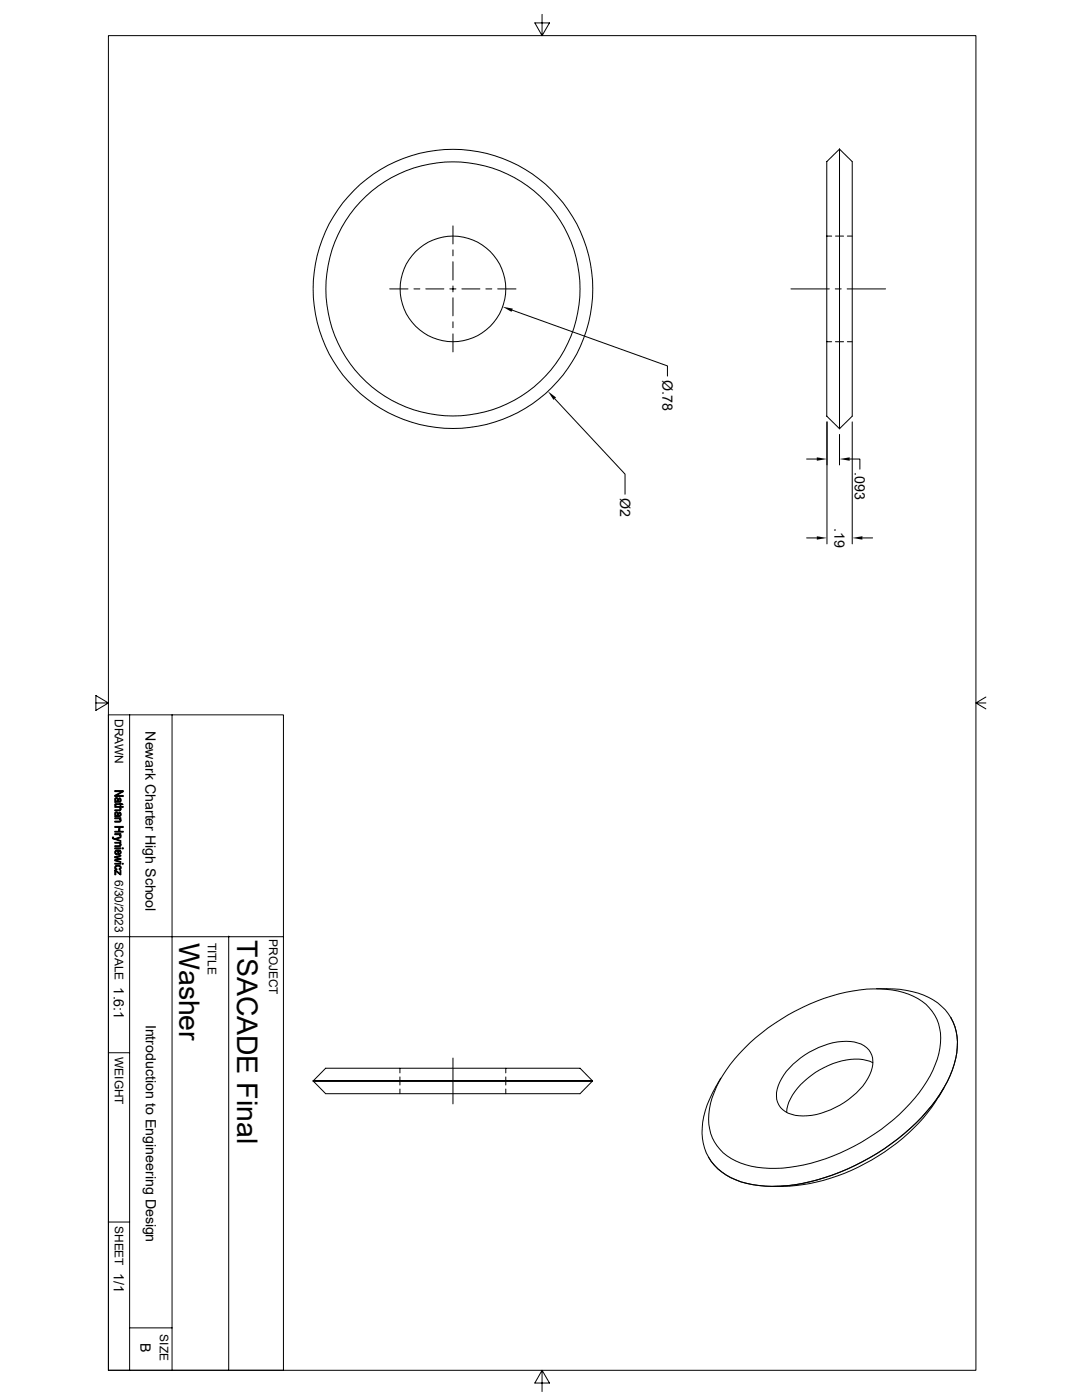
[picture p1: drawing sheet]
<svg xmlns="http://www.w3.org/2000/svg" width="216mm" height="279mm" viewBox="0 0 216 279" stroke-linecap="round" stroke-linejoin="round" font-family="sans-serif">
<g fill="none" stroke="#000" stroke-width=".2">
<path d="M21.6 7.1h173.1v266.4h-173.1zM108.2 2.9v4.2l1.4-2.5h-2.9l1.5 2.5M165 32.3l2.5-2.5 2.6 2.5v50.8l-2.6 2.5-2.5-2.5zM167.5 29.8v55.8zM77.8 57.7h3.6M82.6 57.7h1.2M85 57.7h3.6M89.7 57.7h1.3M90.4 45.1v3.6M90.4 49.9v1.2M90.4 52.2v3.7M90.4 57.1v1.2"/>
<path d="M90.4 59.4v3.6M92.2 57.7h3.6M96.9 57.7h1.2M99.3 57.7h3.7M157.8 57.7h7.7M165 47.1h.9M166.7 57.7h1.2M166.7 47.1h1.6M169 57.7h7.7M169.1 47.1h1M90.4 64.2v1.2M90.4 66.6v3.6"/>
<path d="M102.2 61.9l31 11.1v2.1M110.7 79.6l14 15v4M165 68.2h.9M166.7 68.2h1.6M169.1 68.2h1M161 91.6h2M165 84.2v24.3M167.5 86.7v6.1M167.5 85.6h.1M169.5 91.6h2.1v2M170.1 84.2v24.3M161 107.4h2"/>
<path d="M172.1 107.4h2M196.7 139.1l-2 1.2h2M19.1 140.3h2.5l-2.5-1.5v3l2.5-1.5M21.6 142.7h35v130.8h-35zM25.9 142.7v130.8M34.3 142.7v130.8M194.7 140.3l2 1.2M21.6 186.9h35M45.6 186.8v86.5M174.9 197.3a20.6 20.6 0 0 1 11.3 2.3 10.3 10.3 0 0 1 4.5 11.6 28.1 28.1 0 0 1-9 14 45.5 45.5 0 0 1-24.7 11.4 19.8 19.8 0 0 1-12.1-2.1 10 10 0 0 1-4.7-10.5 21.9 21.9 0 0 1 3.6-8.8M21.6 210.1h4.3M62.5 215.7h55.7z"/>
<path d="M62.5 215.7h.1M65 213.2h50.7l2.5 2.5-2.5 2.6h-50.7l-2.5-2.6zM79.8 213.2v.9M79.8 214.9v1.6M79.8 217.3v1M90.4 211.2v9.1M100.9 213.2v.9M100.9 214.9v1.6M100.9 217.3v1M148.6 209.2a41.1 41.1 0 0 1 24.3-11.8 16.3 16.3 0 0 1 11.9 3 9.5 9.5 0 0 1 2.5 9.9 27.2 27.2 0 0 1-9 13.1 39.9 39.9 0 0 1-23.4 9.8 15.3 15.3 0 0 1-10.6-3.1 9.5 9.5 0 0 1-2.5-9.9 24.8 24.8 0 0 1 6.8-11zM158.2 212.4a16.1 16.1 0 0 1 11.5-4.5 4.5 4.5 0 0 1 4.4 3.2 8.6 8.6 0 0 1-3.2 7 16.1 16.1 0 0 1-11.5 4.6 4.5 4.5 0 0 1-4.4-3.3 8.6 8.6 0 0 1 3.2-7zM174.2 212.1a10.5 10.5 0 0 0-8.9 .5 15.4 15.4 0 0 0-7.9 7.4l-.4 2"/>
<path d="M187.3 218.9a38.8 38.8 0 0 1-18.9 15.3 34.8 34.8 0 0 1-14.2 2.6M188.3 217.1l-1 1.8M189.7 203.1h.1M189.7 203.1a12.1 12.1 0 0 1 .3 10.4 33.3 33.3 0 0 1-12.2 14.8 43.5 43.5 0 0 1-22.2 8.4 19 19 0 0 1-10.7-2.2 10.6 10.6 0 0 1-3.5-3.5M141.4 231h.1M21.6 243.9h4.3M25.9 265h8.4M108.2 273.5l-1.5 2.5h2.9l-1.4-2.5v4.2"/>
<circle cx="90.4" cy="57.7" r="25.4"/>
<circle cx="90.4" cy="57.7" r="10.5"/>
<circle cx="90.4" cy="57.6" r="27.9"/>
</g>
<g fill="#000" stroke="#000" stroke-width=".2">
<path d="M23.1 159.6v.3z" fill-rule="evenodd"/>
<path d="M22.9 159.3l.3-.1 .3 .1v.6v-.1a.26 .26 0 0 0-.1-.3 .26 .26 0 0 0-.3 0l-.1 .4-.1-.2z" fill-rule="evenodd"/>
<path d="M23.8 159.2l.2 .1v.4v-.2l-.3-.1z" fill-rule="evenodd"/>
<path d="M23.1 159.7l.4 .2 .1-.5a.34 .34 0 0 0 .3 .5l.1-.6 .2 .3a.39 .39 0 0 1-.5 .5h-.8z" fill-rule="evenodd"/>
<path d="M22.9 158.7h1.7v.3h-1.7z" fill-rule="evenodd"/>
<path d="M22.9 157.8h1.7v.2h-1.7z" fill-rule="evenodd"/>
<path d="M22.9 158.7l1.4-.7h.3l-1.3 .7z" fill-rule="evenodd"/>
<path d="M22.4 167h.2v.4l-.2-.1z" fill-rule="evenodd"/>
<path d="M23.1 162.4v.4z" fill-rule="evenodd"/>
<path d="M22.9 160.5l.2-.1v.4h-.2z" fill-rule="evenodd"/>
<path d="M22.9 173.7l.2 .3v.6h-.2z" fill-rule="evenodd"/>
<path d="M23 169.8l.1 .4 .2 .2v.2l-.4-.3z" fill-rule="evenodd"/>
<path d="M23 172.8l.1 .6h.3l-.2 .2a.43 .43 0 0 1-.3-.3 .43 .43 0 0 1 .1-.5z" fill-rule="evenodd"/>
<path d="M22.9 162.1l.3-.1 .3 .1v.7v-.2a.26 .26 0 0 0-.1-.3 .26 .26 0 0 0-.3 0l-.1 .4-.1-.1z" fill-rule="evenodd"/>
<path d="M23.8 162.1h.2v.4v-.2l-.3-.1z" fill-rule="evenodd"/>
<path d="M24 163.4v.3z" fill-rule="evenodd"/>
<path d="M24 168.2v.3z" fill-rule="evenodd"/>
<path d="M23.1 169.7l.6-.1 .3 .2v.3l-.1-.2-.2-.1-.1 .8h-.1v-.8l-.3 .1-.1 .2z" fill-rule="evenodd"/>
<path d="M23.7 173.4l.3-.2v.3l-.2 .1z" fill-rule="evenodd"/>
<path d="M22.9 173.7l1.1 .6v.3z" fill-rule="evenodd"/>
<path d="M22.9 163.2h1.2v.2h-.1v.2l-.2-.2h-.9z" fill-rule="evenodd"/>
<path d="M22.9 166.4h1.2v.1h-.1v.3l-.2-.2h-.9z" fill-rule="evenodd"/>
<path d="M22.9 167.4l1.2-.4v.2l-.9 .3z" fill-rule="evenodd"/>
<path d="M22.6 167.1l.1 .2 1.4 .5v.1l-1.5-.5z" fill-rule="evenodd"/>
<path d="M22.9 168.1h1.2v.1h-.1v.2l-.2-.1h-.9z" fill-rule="evenodd"/>
<path d="M22.9 171l1.2 .3v.2l-1.2-.3z" fill-rule="evenodd"/>
<path d="M24 173.7h.1v.9h-.1z" fill-rule="evenodd"/>
<path d="M22.9 169.2h1.2v.2h-1.2z" fill-rule="evenodd"/>
<path d="M22.9 171l1.2-.3v.2l-.9 .2z" fill-rule="evenodd"/>
<path d="M22.9 171.6l1-.2 .2 .1-.9 .2z" fill-rule="evenodd"/>
<path d="M22.9 171.6l1.2 .4v.1l-1.2-.3z" fill-rule="evenodd"/>
<path d="M22.9 172.3h1.2v.2h-1.2z" fill-rule="evenodd"/>
<path d="M22.9 161.6h.9l.2-.5a.38 .38 0 0 1 .1 .5 .38 .38 0 0 1-.4 .2h-.8z" fill-rule="evenodd"/>
<path d="M23.1 162.6l.4 .2v-.6l.1 .1a.24 .24 0 0 0 0 .4 .24 .24 0 0 0 .4 0v-.6l.2 .3a.39 .39 0 0 1-.5 .5l-.8 .1z" fill-rule="evenodd"/>
<path d="M22.9 163.9h1l.1-.5a.38 .38 0 0 1 .1 .5 .38 .38 0 0 1-.4 .2h-.8z" fill-rule="evenodd"/>
<path d="M24 166.5l.2 .3-.1 .2-.2-.1z" fill-rule="evenodd"/>
<path d="M22.9 168.8l1-.1 .1-.4a.38 .38 0 0 1 .1 .5 .38 .38 0 0 1-.4 .2h-.8z" fill-rule="evenodd"/>
<path d="M23.7 169.8v.6l.3-.1v-.5l.1 .1a.49 .49 0 0 1-.5 .7z" fill-rule="evenodd"/>
<path d="M23.1 172.8l.6-.1a.44 .44 0 0 1 .4 .3 .44 .44 0 0 1-.1 .5v-.3a.5 .5 0 0 0-.4-.4 .5 .5 0 0 0-.5 .3z" fill-rule="evenodd"/>
<path d="M23.1 160.4h.9v-.1h.1v.1h.3l.2 .2h-.5v.2h-.1v-.2h-.8l-.1 .1z" fill-rule="evenodd"/>
<path d="M22.9 165.9h.8l.2-.8v.8h.7v.2h-1.7z" fill-rule="evenodd"/>
<path d="M22.9 164.9h1.7v.2h-.7l-.2 .8v-.8h-.8z" fill-rule="evenodd"/>
<path d="M24.4 169.2h.2v.2h-.2z" fill-rule="evenodd"/>
<path d="M24.4 172.3h.2v.2h-.2z" fill-rule="evenodd"/>
<path d="M22.9 161h1.7v.1h-.6v.3l-.3-.3h-.8z" fill-rule="evenodd"/>
</g>
<path d="M100.3 61.2l2 .4-.2 .6zM109.3 78.1l1.7 1.2-.6 .5zM163 91.3l2 .3-2 .3zM167.5 91.6l2-.3v.6zM163 107l2 .4-2 .3zM170.1 107.4l2-.4v.7z" fill="#000"/>
<g font-size="5.7">
<text x="35.7" y="188.1" transform="rotate(90 35.7 188.1)">Washer</text>
<text x="47.3" y="187.7" transform="rotate(90 47.3 187.7)">TSACADE Final</text>
</g>
<g font-size="2.8">
<text x="132.2" y="75.8" transform="rotate(90 132.2 75.8)">Ø.78</text>
<text x="170.6" y="94.2" transform="rotate(90 170.6 94.2)">.093</text>
<text x="123.7" y="99.4" transform="rotate(90 123.7 99.4)">Ø2</text>
<text x="166.5" y="105.3" transform="rotate(90 166.5 105.3)">.19</text>
<text x="29" y="145.9" transform="rotate(90 29 145.9)">Newark Charter High School</text>
<text x="22.7" y="197.1" transform="rotate(90 22.7 197.1)">1.6:1</text>
<text x="29.1" y="204.5" transform="rotate(90 29.1 204.5)">Introduction to Engineering Design</text>
<text x="22.7" y="254" transform="rotate(90 22.7 254)">1/1</text>
<text x="28" y="268" transform="rotate(90 28 268)">B</text>
</g>
<g font-size="2.4">
<text x="22.9" y="143.5" transform="rotate(90 22.9 143.5)">DRAWN</text>
<text x="22.9" y="175.6" transform="rotate(90 22.9 175.6)">6/30/2023</text>
<text x="22.9" y="187.9" transform="rotate(90 22.9 187.9)">SCALE</text>
<text x="41.5" y="188.1" transform="rotate(90 41.5 188.1)">TITLE</text>
<text x="53.7" y="187.4" transform="rotate(90 53.7 187.4)">PROJECT</text>
<text x="22.9" y="211" transform="rotate(90 22.9 211)">WEIGHT</text>
<text x="22.9" y="244.7" transform="rotate(90 22.9 244.7)">SHEET</text>
<text x="31.9" y="266.3" transform="rotate(90 31.9 266.3)">SIZE</text>
</g>
</svg>
